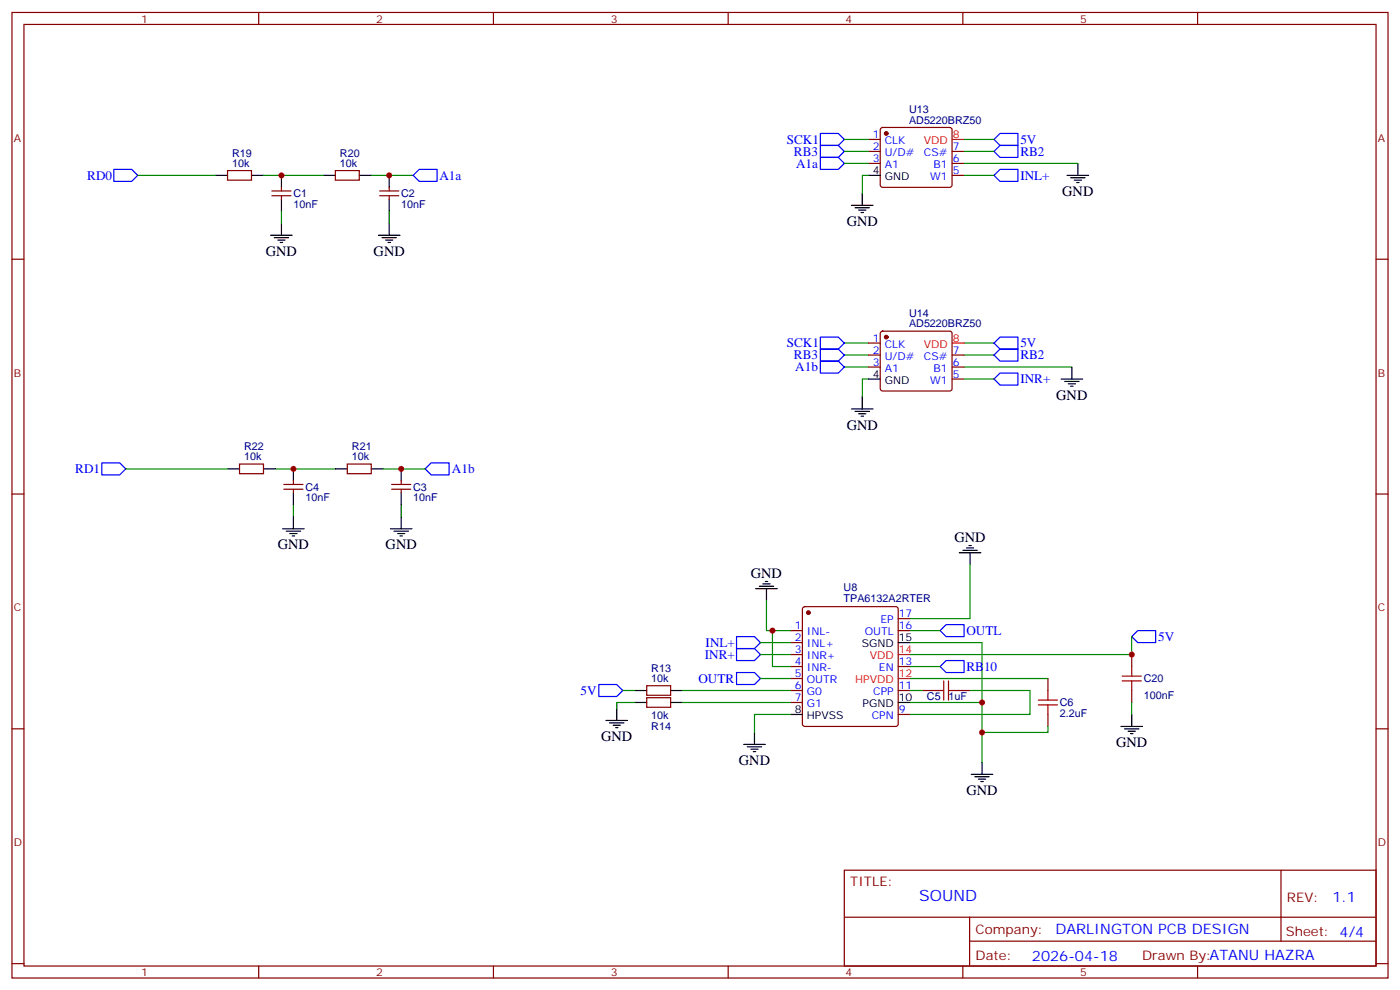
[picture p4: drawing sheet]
<svg xmlns="http://www.w3.org/2000/svg" width="412mm" height="292mm" viewBox="0 0 412 292" stroke-linecap="round" stroke-linejoin="round" font-family="sans-serif">
<g fill="none" stroke="#870000" stroke-width=".35">
<path d="M3.5 3.7h405.4v284.3h-405.4zM7.1 7.2h398.2v277.3h-398.2zM76.2 3.7v3.5M145.3 3.7v3.5M214.5 3.7v3.5M283.6 3.7v3.5M352.8 3.7v3.5M259.5 37.7l.5-.2h19.8l.5 .2 .2 .5v16.3l-.3 .5-.4 .2h-19.8l-.5-.3-.2-.4v-16.3zM67 50.2h7.1v2.9h-7.1zM80.1 57.6h5.6M80.1 56.2h5.6M82.9 55.2v1"/>
<path d="M82.9 57.6v1.1M98.8 50.2h7v2.9h-7zM111.8 57.6h5.7M111.8 56.2h5.7M114.7 55.2v1M114.7 57.6v1.1M255.8 41.1h3.5M255.8 44.6h3.5M255.8 48.1h3.5M280.5 44.6h3.5M280.5 48.1h3.5M280.5 51.6h3.5"/>
<path d="M3.5 76.3h3.6M405.3 76.3h3.6M259.5 97.7l.5-.2h19.8l.5 .2 .2 .5v16.2l-.3 .5-.4 .2h-19.8l-.5-.2-.2-.5v-16.2zM255.8 101h3.5M255.8 104.6h3.5M255.8 108.1h3.5M280.5 104.6h3.5M280.5 108.1h3.5M280.5 111.6h3.5M70.6 136.7h7v2.8h-7zM102.3 136.7h7.1v2.8h-7.1zM3.5 145.5h3.6"/>
<path d="M83.6 144.1h5.7M83.6 142.7h5.7M86.4 141.6v1.1M86.4 144.1v1M115.4 144.1h5.6M115.4 142.7h5.6M118.2 141.6v1.1M118.2 144.1v1M405.3 145.5h3.6M236.6 178.9l.5-.3h26.8l.5 .3 .2 .5v33.8l-.3 .5-.4 .2h-26.8l-.5-.2-.2-.5v-33.8zM232.8 185.7h3.6M232.8 189.2h3.6"/>
<path d="M232.8 192.8h3.6M232.8 196.3h3.6M232.8 199.8h3.6M264.6 185.7h3.5M264.6 196.3h3.5M264.6 182.2h3.5M308.7 199.8v3.5M333.4 192.8v3.5M3.5 214.6h3.6M190.5 201.9h7.1v2.9h-7.1zM190.5 205.5h7.1v2.8h-7.1zM232.8 203.3h3.6"/>
<path d="M232.8 206.9h3.6M264.6 203.3h3.5M264.6 210.4h3.5M271.6 203.3h3.6M282.2 203.3h3.6M308.7 210.4v3.5M333.4 203.3v3.6M405.3 214.6h3.6M248.7 256.3h156.6v28.2h-156.6zM377.3 256.3v20.9M248.7 270.1h156.5M285.6 277.2h119.6"/>
<path d="M285.6 270.1v14.1M3.5 283.8h3.6M76.2 284.5v3.5M145.3 284.5v3.5M214.5 284.5v3.5M283.6 284.5v3.5M352.8 284.5v3.5M405.3 283.8h3.6"/>
</g>
<g fill="#870000" stroke="#870000" stroke-width=".35">
<circle cx="238.1" cy="180.4" r=".53"/>
<circle cx="261.1" cy="39.3" r=".53"/>
<circle cx="261.1" cy="99.3" r=".53"/>
</g>
<g fill="none" stroke="#000" stroke-width=".35">
<path d="M63.5 51.6h3.5M74.1 51.6h3.5M82.9 51.6v3.6M82.9 58.7v3.5M95.2 51.6h3.6M105.8 51.6h3.6M114.7 51.6v3.6M114.7 58.7v3.5M254 56.9v3.6M255.8 51.6h3.5M314.3 51.6h6.4M315.4 52.4h4.2"/>
<path d="M316.4 53.1h2.2M317.1 53.8h.8M317.5 48.1v3.5M79.7 69.3h6.4M80.8 70h4.2M81.8 70.7h2.2M82.5 71.4h.8M82.9 65.8v3.5M111.5 69.3h6.3M112.5 70h4.3M113.6 70.7h2.1M114.3 71.4h.7"/>
<path d="M114.7 65.8v3.5M250.8 60.5h6.4M251.9 61.2h4.2M252.9 61.9h2.2M253.6 62.6h.8M254 116.9v3.5M255.8 111.6h3.5M312.6 111.6h6.3M313.6 112.3h4.3M314.7 113h2.1M315.4 113.7h.7M315.7 108.1v3.5"/>
<path d="M67 138.1h3.6M77.6 138.1h3.5M86.4 138.1v3.5M98.8 138.1h3.5M109.4 138.1h3.5M118.2 138.1v3.5M250.8 120.4h6.4M251.9 121.1h4.2M252.9 121.8h2.2M253.6 122.6h.8M83.3 155.7h6.3M84.3 156.4h4.2"/>
<path d="M85.4 157.1h2.1M86.1 157.8h.7M86.4 145.1v3.6M86.4 152.2v3.5M115 155.7h6.4M116.1 156.4h4.2M117.1 157.1h2.1M117.8 157.8h.7M118.2 145.1v3.6M118.2 152.2v3.5M222.6 173.4h6.4M223.7 172.6h4.2"/>
<path d="M224.7 171.9h2.1M225.4 171.2h.7M225.8 173.4v3.5M282.6 162.8h6.3M283.6 162.1h4.3M284.7 161.4h2.1M285.4 160.7h.7M285.8 162.8v3.5M264.6 189.2h3.5M178.5 212.2h6.4M179.6 212.9h4.2M180.6 213.6h2.1"/>
<path d="M181.3 214.3h.7M181.7 208.6v3.6M187 206.9h3.5M187 203.3h3.5M197.6 206.9h3.5M197.6 203.3h3.5M219.1 219.2h6.3M220.1 219.9h4.3M222.2 215.7v3.5M232.8 210.4h3.6M264.6 206.9h3.5M330.2 213.9h6.3"/>
<path d="M331.3 214.6h4.2M332.3 215.3h2.1M333 216h.7M333.4 210.4v3.5M221.2 220.6h2.1M221.9 221.3h.7M286.1 228h6.4M287.2 228.7h4.2M288.2 229.4h2.1M288.9 230.2h.7M289.3 224.5v3.5"/>
</g>
<path d="M280.5 41.1h3.5M280.5 101h3.5M264.6 199.8h3.5M264.6 192.8h3.5" fill="none" stroke="#f00" stroke-width=".35"/>
<g fill="none" stroke="#00f" stroke-width=".35">
<path d="M241.7 39.3h5.2l1.8 1.8-1.8 1.7h-5.2zM33.5 49.9h5.3l1.8 1.7-1.8 1.8h-5.3zM121.7 51.6l1.8-1.7h5.3v3.5h-5.3zM241.7 42.8h5.2l1.8 1.8-1.8 1.8h-5.2zM241.7 46.4h5.2l1.8 1.7-1.8 1.8h-5.2zM292.8 41.1l1.8-1.8h5.3v3.5h-5.3zM292.8 51.6l1.8-1.7h5.3v3.5h-5.3zM294.6 42.8h5.3v3.6h-5.3l-1.8-1.8zM241.7 99.3h5.2l1.8 1.7-1.8 1.8h-5.2zM294.6 99.3h5.3v3.5h-5.3l-1.8-1.8zM241.7 106.3h5.2l1.8 1.8-1.8 1.8h-5.2zM241.7 102.8h5.2l1.8 1.8-1.8 1.7h-5.2z"/>
<path d="M292.8 104.6l1.8-1.8h5.3v3.5h-5.3zM292.8 111.6l1.8-1.7h5.3v3.5h-5.3zM30 136.3h5.3l1.7 1.8-1.7 1.7h-5.3zM125.2 138.1l1.8-1.8h5.3v3.5h-5.3zM217 198h5.2l1.8 1.8-1.8 1.8h-5.2zM217 187.5h5.2l1.8 1.7-1.8 1.8h-5.2zM217 191h5.2l1.8 1.8-1.8 1.7h-5.2zM278.7 183.9h5.3v3.6h-5.3l-1.8-1.8zM278.7 194.5h5.3v3.5h-5.3l-1.8-1.7zM333.4 187.5l1.7-1.8h5.3v3.5h-5.3zM176.4 201.6h5.3l1.7 1.7-1.7 1.8h-5.3z"/>
</g>
<g fill="none" stroke="#008700" stroke-width=".35">
<path d="M40.6 51.6h22.9M77.6 51.6h17.6M109.4 51.6h12.3M248.7 41.1h7.1M248.7 44.6h7.1M248.7 48.1h7.1M255.8 51.6h-1.8v5.3M284 51.6h8.8M284 41.1h8.8M284 44.6h8.8M284 48.1h33.5M82.9 62.2v3.6"/>
<path d="M114.7 62.2v3.6M248.7 108.1h7.1M248.7 104.6h7.1M248.7 101h7.1M255.8 111.6h-1.8v5.3M284 108.1h31.7M284 104.6h8.8M284 101h8.8M284 111.6h8.8M37 138.1h30M81.1 138.1h17.7M112.9 138.1h12.3"/>
<path d="M86.4 148.7v3.5M118.2 148.7v3.5M225.8 176.9v8.8h7M285.8 166.3v15.9h-17.7M224 199.8h8.8M224 189.2h8.8M224 192.8h8.8M227.5 185.7v10.6h5.3M268.1 189.2h21.2v17.7M268.1 185.7h8.8M268.1 199.8h40.6M268.1 196.3h8.8"/>
<path d="M333.4 187.5v5.3h-65.3M183.4 203.3h3.6M187 206.9h-5.3v1.7M201.1 203.3h31.7M201.1 206.9h31.7M232.8 210.4h-10.6v5.3M268.1 206.9h21.2v17.6M268.1 203.3h3.5M285.8 203.3h17.6v7.1h-35.3M308.7 213.9v1.8h-19.4M333.4 206.9v3.5"/>
</g>
<path d="M330.6 199.1h5.6M333.4 196.3v2.8M275.2 203.3h2.8M278 200.5v5.7M279.4 203.3h2.8M279.4 200.5v5.7M305.9 207.6h5.6M305.9 206.2h5.6M308.7 203.3v2.9M308.7 207.6v2.8M330.6 200.5h5.6M333.4 200.5v2.8" fill="none" stroke="#a10000" stroke-width=".35"/>
<g fill="#c00">
<circle cx="82.9" cy="51.6" r=".88"/>
<circle cx="114.7" cy="51.6" r=".88"/>
<circle cx="118.2" cy="138.1" r=".88"/>
<circle cx="86.4" cy="138.1" r=".88"/>
<circle cx="227.5" cy="185.7" r=".88"/>
<circle cx="289.3" cy="206.9" r=".88"/>
<circle cx="289.3" cy="215.7" r=".88"/>
<circle cx="333.4" cy="192.8" r=".88"/>
</g>
<text font-size="4.6" fill="#00f" x="270.8" y="265.3">SOUND</text>
<g font-size="4.2">
<text x="312.9" y="57.7">GND</text>
<text x="249.4" y="66.5">GND</text>
<text x="78.3" y="75.3">GND</text>
<text x="110.1" y="75.3">GND</text>
<text x="311.1" y="117.7">GND</text>
<text x="249.4" y="126.5">GND</text>
<text x="81.8" y="161.8">GND</text>
<text x="113.6" y="161.8">GND</text>
<text x="281.2" y="159.6">GND</text>
<text x="221.2" y="170.2">GND</text>
<text x="177.1" y="218.2">GND</text>
<text x="328.8" y="220">GND</text>
<text x="217.7" y="225.3">GND</text>
<text x="284.7" y="234.1">GND</text>
</g>
<g font-size="4.2" fill="#00f">
<text x="392.5" y="265.5">1.1</text>
<text x="310.9" y="275.1">DARLINGTON PCB DESIGN</text>
<text x="304" y="282.9">2026-04-18</text>
</g>
<g font-size="3.9" fill="#00f">
<text x="231.7" y="42.3">SCK1</text>
<text x="233.9" y="45.8">RB3</text>
<text x="300.6" y="42.3">5V</text>
<text x="300.6" y="45.8">RB2</text>
<text x="25.7" y="52.9">RD0</text>
<text x="129.4" y="52.9">A1a</text>
<text x="234.5" y="49.4">A1a</text>
<text x="300.6" y="52.9">INL+</text>
<text x="231.7" y="102.3">SCK1</text>
<text x="233.9" y="105.8">RB3</text>
<text x="300.6" y="102.3">5V</text>
<text x="300.6" y="105.8">RB2</text>
<text x="234.3" y="109.3">A1b</text>
<text x="300.6" y="112.9">INR+</text>
<text x="22.2" y="139.3">RD1</text>
<text x="133.1" y="139.3">A1b</text>
<text x="207.9" y="190.5">INL+</text>
<text x="284.7" y="187">OUTL</text>
<text x="341.1" y="188.7">5V</text>
<text x="207.7" y="194">INR+</text>
<text x="284.7" y="197.5">RB10</text>
<text x="205.7" y="201.1">OUTR</text>
<text x="171" y="204.6">5V</text>
</g>
<g font-size="3.9" fill="#800">
<text x="250.5" y="260.8">TITLE:</text>
<text x="379.1" y="265.5">REV:</text>
<text x="287.4" y="275">Company:</text>
<text x="378.7" y="275.7">Sheet: 4/4</text>
<text x="287.4" y="282.7">Date:</text>
<text x="336.4" y="282.8">Drawn By:ATANU HAZRA</text>
</g>
<g font-size="3.2" fill="#800">
<text x="41.6" y="6.7">1</text>
<text x="110.8" y="6.7">2</text>
<text x="179.9" y="6.7">3</text>
<text x="249.1" y="6.7">4</text>
<text x="318.2" y="6.7">5</text>
<text x="4.1" y="41.8">A</text>
<text x="405.9" y="41.8">A</text>
<text x="4.1" y="110.9">B</text>
<text x="405.9" y="110.9">B</text>
<text x="4.1" y="180.1">C</text>
<text x="405.9" y="180.1">C</text>
<text x="4.1" y="249.2">D</text>
<text x="405.9" y="249.2">D</text>
<text x="41.6" y="287.5">1</text>
<text x="110.8" y="287.5">2</text>
<text x="179.9" y="287.5">3</text>
<text x="249.1" y="287.5">4</text>
<text x="318.2" y="287.5">5</text>
</g>
<g font-size="3.2" fill="#000080">
<text x="267.8" y="33.4">U13</text>
<text x="267.8" y="36.4">AD5220BRZ50</text>
<text x="68.4" y="46.1">R19</text>
<text x="100.1" y="46.1">R20</text>
<text x="68.4" y="49.2">10k</text>
<text x="100.1" y="49.2">10k</text>
<text x="86.4" y="58.1">C1</text>
<text x="118.2" y="58.1">C2</text>
<text x="86.4" y="61.2">10nF</text>
<text x="118.2" y="61.2">10nF</text>
<text x="267.8" y="93.3">U14</text>
<text x="267.8" y="96.4">AD5220BRZ50</text>
<text x="71.9" y="135.6">10k</text>
<text x="71.9" y="132.6">R22</text>
<text x="103.7" y="135.6">10k</text>
<text x="103.7" y="132.6">R21</text>
<text x="90" y="147.7">10nF</text>
<text x="90" y="144.6">C4</text>
<text x="121.7" y="147.7">10nF</text>
<text x="121.7" y="144.6">C3</text>
<text x="248.5" y="177.4">TPA6132A2RTER</text>
<text x="248.5" y="174.2">U8</text>
<text x="191.9" y="197.8">R13</text>
<text x="191.9" y="200.9">10k</text>
<text x="336.9" y="200.9">C20</text>
<text x="273.1" y="206.2">C5</text>
<text x="279.4" y="206.2">1uF</text>
<text x="312.2" y="208">C6</text>
<text x="336.9" y="205.9">100nF</text>
<text x="191.9" y="211.8">10k</text>
<text x="191.9" y="214.8">R14</text>
<text x="312.2" y="211.2">2.2uF</text>
</g>
<g font-size="3.2" fill="#00f">
<text x="257.1" y="40.7">1</text>
<text x="257.1" y="44.2">2</text>
<text x="257.1" y="47.8">3</text>
<text x="260.6" y="42.5">CLK</text>
<text x="260.6" y="46">U/D#</text>
<text x="272.2" y="46">CS#</text>
<text x="280.6" y="47.8">6</text>
<text x="280.6" y="44.2">7</text>
<text x="260.6" y="49.5">A1</text>
<text x="274" y="53.1">W1</text>
<text x="275" y="49.5">B1</text>
<text x="280.6" y="51.3">5</text>
<text x="257.1" y="100.7">1</text>
<text x="257.1" y="104.2">2</text>
<text x="257.1" y="107.7">3</text>
<text x="260.6" y="102.4">CLK</text>
<text x="260.6" y="106">U/D#</text>
<text x="272.2" y="106">CS#</text>
<text x="280.6" y="107.7">6</text>
<text x="280.6" y="104.2">7</text>
<text x="260.6" y="109.5">A1</text>
<text x="274" y="113">W1</text>
<text x="275" y="109.5">B1</text>
<text x="280.6" y="111.3">5</text>
<text x="234.2" y="185.3">1</text>
<text x="259.4" y="183.6">EP</text>
<text x="264.8" y="185.3">16</text>
<text x="264.8" y="181.8">17</text>
<text x="234.2" y="188.9">2</text>
<text x="237.7" y="187.1">INL-</text>
<text x="237.7" y="190.6">INL+</text>
<text x="254.7" y="187.1">OUTL</text>
<text x="234.2" y="192.4">3</text>
<text x="234.2" y="195.9">4</text>
<text x="237.7" y="194.2">INR+</text>
<text x="237.7" y="197.7">INR-</text>
<text x="258.9" y="197.7">EN</text>
<text x="264.8" y="195.9">13</text>
<text x="234.2" y="199.5">5</text>
<text x="234.2" y="203">6</text>
<text x="237.7" y="201.2">OUTR</text>
<text x="264.8" y="203">11</text>
<text x="234.2" y="206.5">7</text>
<text x="237.7" y="204.8">G0</text>
<text x="237.7" y="208.3">G1</text>
<text x="257.2" y="204.8">CPP</text>
<text x="256.8" y="211.8">CPN</text>
<text x="264.8" y="210">9</text>
</g>
<g font-size="3.2" fill="#f00">
<text x="280.6" y="40.7">8</text>
<text x="272.1" y="42.5">VDD</text>
<text x="280.6" y="100.7">8</text>
<text x="272.1" y="102.4">VDD</text>
<text x="256.2" y="194.2">VDD</text>
<text x="264.8" y="192.4">14</text>
<text x="251.9" y="201.2">HPVDD</text>
<text x="264.8" y="199.5">12</text>
</g>
<g font-size="3.2">
<text x="257.1" y="51.3">4</text>
<text x="260.6" y="53.1">GND</text>
<text x="257.1" y="111.3">4</text>
<text x="260.6" y="113">GND</text>
<text x="253.8" y="190.6">SGND</text>
<text x="264.8" y="188.9">15</text>
<text x="254.1" y="208.3">PGND</text>
<text x="264.8" y="206.5">10</text>
<text x="234.2" y="210">8</text>
<text x="237.7" y="211.8">HPVSS</text>
</g>
</svg>
